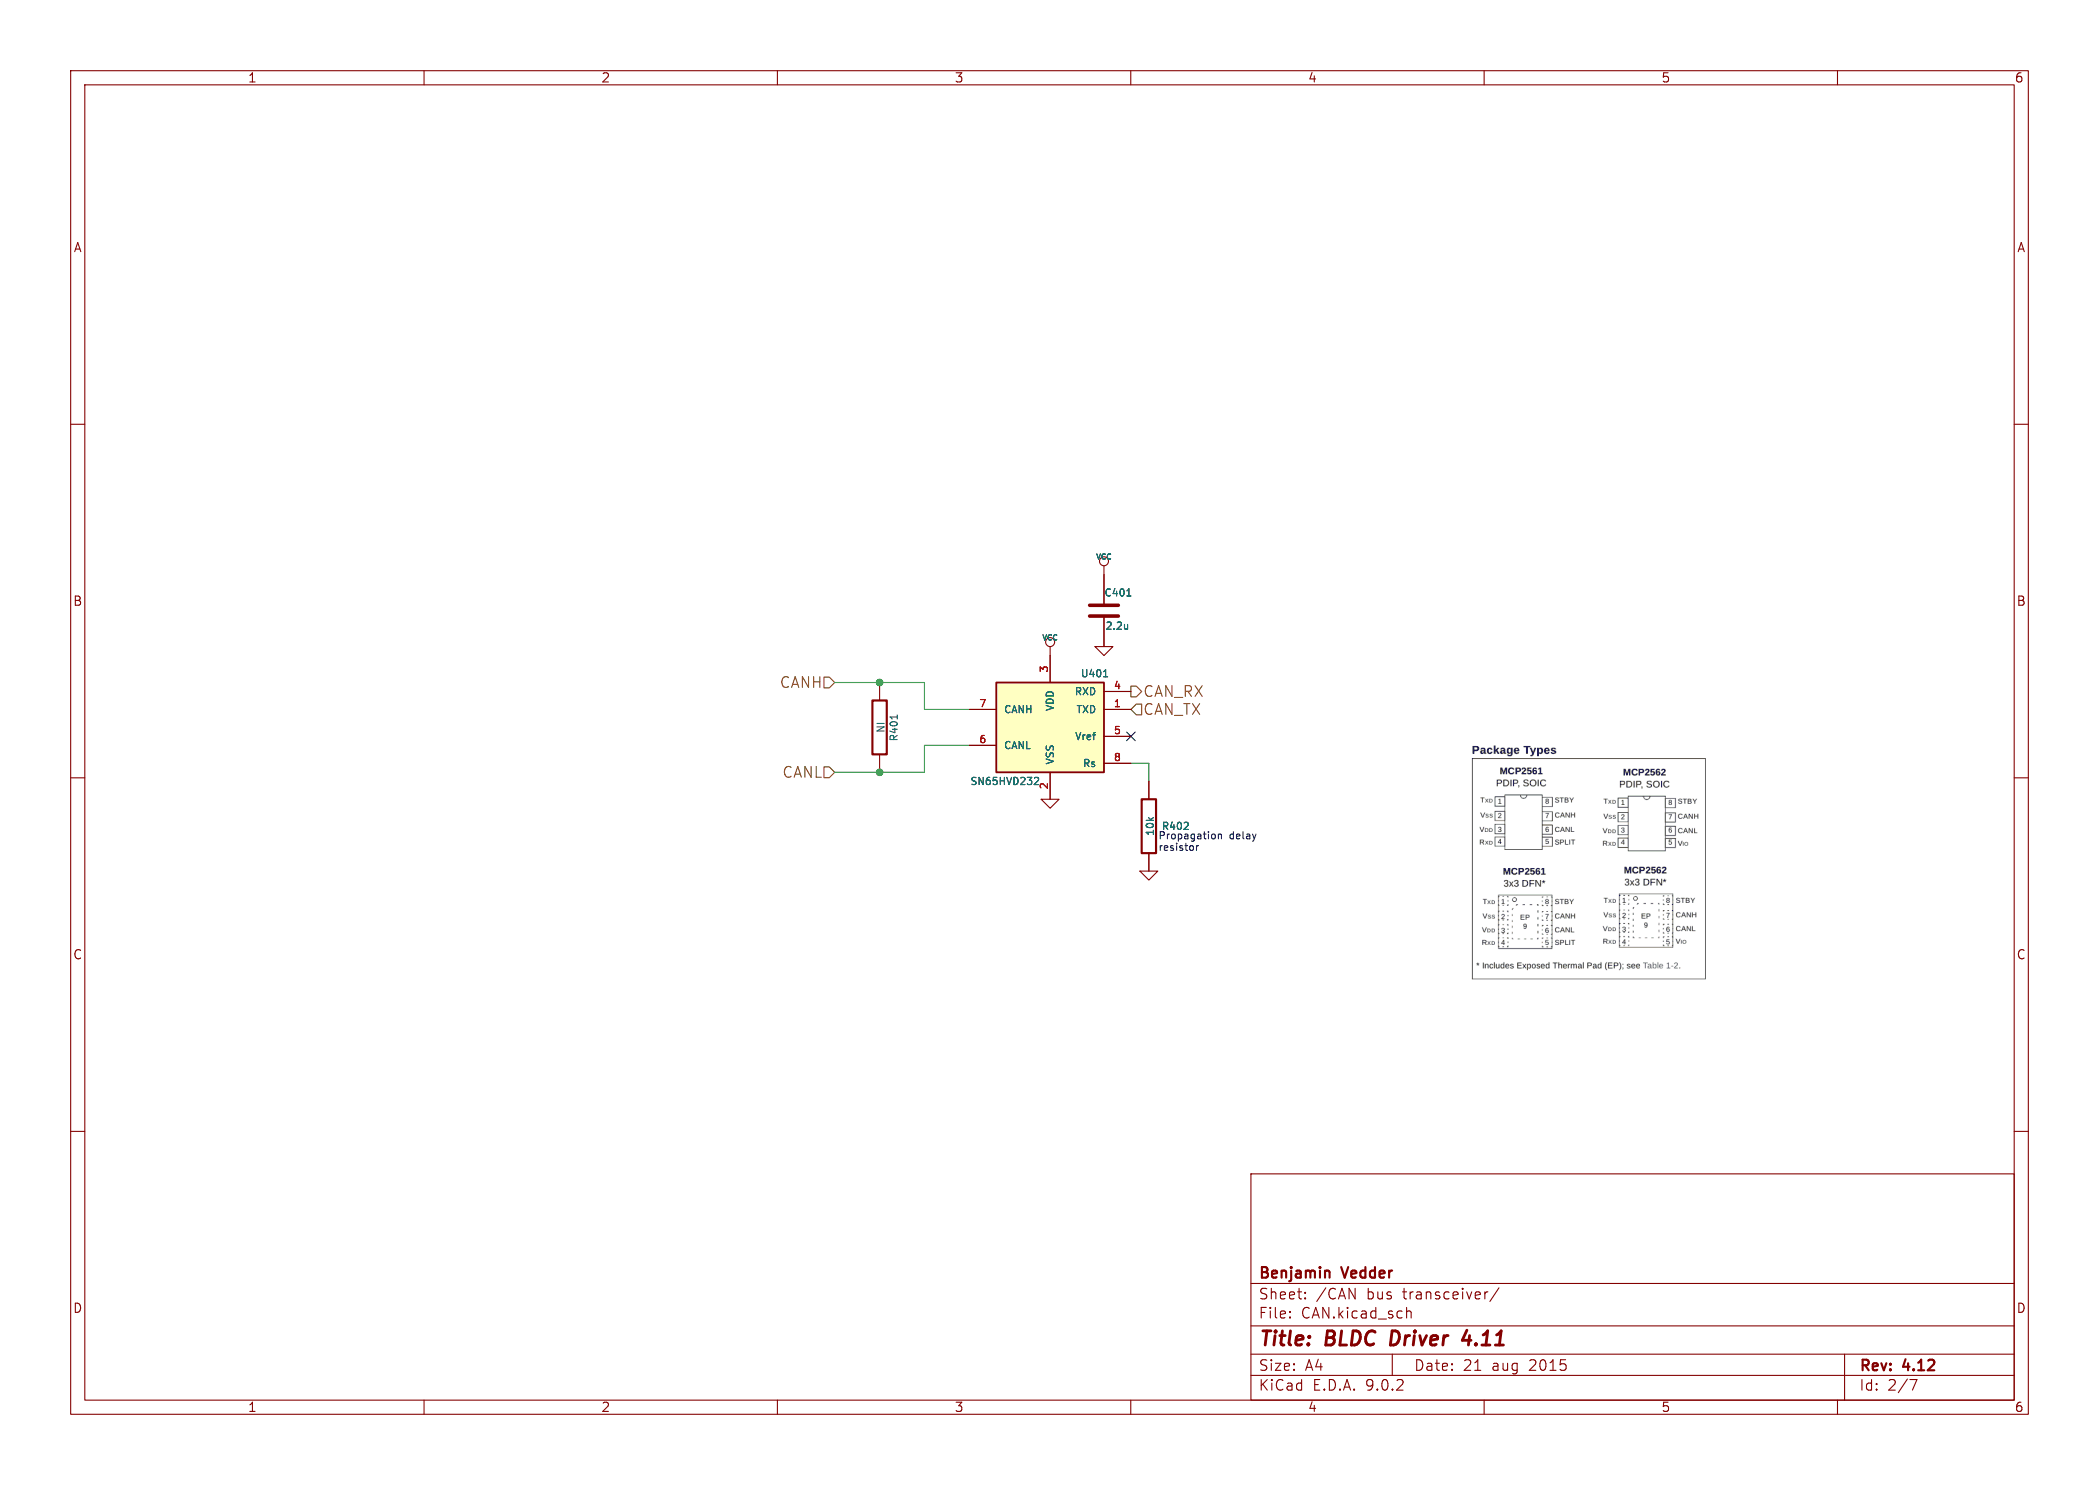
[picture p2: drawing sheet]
(kicad_sch
 (version 20250114)
 (generator "eeschema")
 (generator_version "9.0")
 (paper "A4")
 (title_block
  (title "BLDC Driver 4.11")
  (date "21 aug 2015")
  (rev "4.12")
  (company "Benjamin Vedder"))
 (lib_symbols
  (symbol "C-RESCUE-BLDC_4_2"
   (pin_numbers (hide yes))
   (pin_names
    (offset 0.254)) (exclude_from_sim no) (in_bom yes) (on_board yes)
   (property "Reference" "C" (at 0 2.54 0) (effects (font (size 1.016 1.016)) (justify left)))
   (property "Value" "C-RESCUE-BLDC_4" (at 0.1524 -2.159 0) (effects (font (size 1.016 1.016)) (justify left)))
   (property "Footprint" "" (at 0.9652 -3.81 0) (effects (font (size 0.762 0.762))))
   (property "Datasheet" "" (at 0 0 0) (effects (font (size 1.524 1.524))))
   (property "Description" "" (at 0 0 0) (effects (font (size 1.27 1.27)) (hide yes)))
   (property "Field5" "" (at 0 0 0) (effects (font (size 1.27 1.27)) (hide yes)))
   (symbol "C-RESCUE-BLDC_4_2_0_1"
    (polyline (pts (xy -2.032 0.762) (xy 2.032 0.762)) (stroke (width 0.508) (type solid)) (fill (type none)))
    (polyline (pts (xy -2.032 -0.762) (xy 2.032 -0.762)) (stroke (width 0.508) (type solid)) (fill (type none))))
   (symbol "C-RESCUE-BLDC_4_2_1_1"
    (pin passive line (at 0 5.08 270) (length 4.318) (name "~" (effects (font (size 1.016 1.016)))) (number "1" (effects (font (size 1.016 1.016)))))
    (pin passive line (at 0 -5.08 90) (length 4.318) (name "~" (effects (font (size 1.016 1.016)))) (number "2" (effects (font (size 1.016 1.016))))))
   (embedded_fonts no))
  (symbol "GND-RESCUE-BLDC_4_4"
   (power)
   (pin_names
    (offset 0)) (exclude_from_sim no) (in_bom yes) (on_board yes)
   (property "Reference" "#PWR" (at 0 0 0) (effects (font (size 0.762 0.762)) (hide yes)))
   (property "Value" "GND-RESCUE-BLDC_4" (at 0 -1.778 0) (effects (font (size 0.762 0.762)) (hide yes)))
   (property "Footprint" "" (at 0 0 0) (effects (font (size 1.524 1.524))))
   (property "Datasheet" "" (at 0 0 0) (effects (font (size 1.524 1.524))))
   (property "Description" "" (at 0 0 0) (effects (font (size 1.27 1.27)) (hide yes)))
   (property "Field5" "" (at 0 0 0) (effects (font (size 1.27 1.27)) (hide yes)))
   (symbol "GND-RESCUE-BLDC_4_4_0_1"
    (polyline (pts (xy -1.27 0) (xy 0 -1.27) (xy 1.27 0) (xy -1.27 0)) (stroke (width 0) (type solid)) (fill (type none))))
   (symbol "GND-RESCUE-BLDC_4_4_1_1"
    (pin power_in line (at 0 0 90) (length 0) (hide yes) (name "GND" (effects (font (size 0.762 0.762)))) (number "1" (effects (font (size 0.762 0.762))))))
   (embedded_fonts no))
  (symbol "GND-RESCUE-BLDC_4_5"
   (power)
   (pin_names
    (offset 0)) (exclude_from_sim no) (in_bom yes) (on_board yes)
   (property "Reference" "#PWR" (at 0 0 0) (effects (font (size 0.762 0.762)) (hide yes)))
   (property "Value" "GND-RESCUE-BLDC_4" (at 0 -1.778 0) (effects (font (size 0.762 0.762)) (hide yes)))
   (property "Footprint" "" (at 0 0 0) (effects (font (size 1.524 1.524))))
   (property "Datasheet" "" (at 0 0 0) (effects (font (size 1.524 1.524))))
   (property "Description" "" (at 0 0 0) (effects (font (size 1.27 1.27)) (hide yes)))
   (property "Field5" "" (at 0 0 0) (effects (font (size 1.27 1.27)) (hide yes)))
   (symbol "GND-RESCUE-BLDC_4_5_0_1"
    (polyline (pts (xy -1.27 0) (xy 0 -1.27) (xy 1.27 0) (xy -1.27 0)) (stroke (width 0) (type solid)) (fill (type none))))
   (symbol "GND-RESCUE-BLDC_4_5_1_1"
    (pin power_in line (at 0 0 90) (length 0) (hide yes) (name "GND" (effects (font (size 0.762 0.762)))) (number "1" (effects (font (size 0.762 0.762))))))
   (embedded_fonts no))
  (symbol "GND-RESCUE-BLDC_4_6"
   (power)
   (pin_names
    (offset 0)) (exclude_from_sim no) (in_bom yes) (on_board yes)
   (property "Reference" "#PWR" (at 0 0 0) (effects (font (size 0.762 0.762)) (hide yes)))
   (property "Value" "GND-RESCUE-BLDC_4" (at 0 -1.778 0) (effects (font (size 0.762 0.762)) (hide yes)))
   (property "Footprint" "" (at 0 0 0) (effects (font (size 1.524 1.524))))
   (property "Datasheet" "" (at 0 0 0) (effects (font (size 1.524 1.524))))
   (property "Description" "" (at 0 0 0) (effects (font (size 1.27 1.27)) (hide yes)))
   (property "Field5" "" (at 0 0 0) (effects (font (size 1.27 1.27)) (hide yes)))
   (symbol "GND-RESCUE-BLDC_4_6_0_1"
    (polyline (pts (xy -1.27 0) (xy 0 -1.27) (xy 1.27 0) (xy -1.27 0)) (stroke (width 0) (type solid)) (fill (type none))))
   (symbol "GND-RESCUE-BLDC_4_6_1_1"
    (pin power_in line (at 0 0 90) (length 0) (hide yes) (name "GND" (effects (font (size 0.762 0.762)))) (number "1" (effects (font (size 0.762 0.762))))))
   (embedded_fonts no))
  (symbol "MCP2551-I/SN-RESCUE-BLDC_4_2"
   (pin_names
    (offset 1.016)) (exclude_from_sim no) (in_bom yes) (on_board yes)
   (property "Reference" "IC" (at -6.35 7.62 0) (effects (font (size 1.016 1.016))))
   (property "Value" "MCP2551-I/SN-RESCUE-BLDC_4" (at 6.35 -7.62 0) (effects (font (size 1.016 1.016))))
   (property "Footprint" "SO8" (at 0 0 0) (effects (font (size 0.889 0.889)
    (italic yes))))
   (property "Datasheet" "" (at 0 0 0) (effects (font (size 1.524 1.524))))
   (property "Description" "" (at 0 0 0) (effects (font (size 1.27 1.27)) (hide yes)))
   (property "Field5" "" (at 0 0 0) (effects (font (size 1.27 1.27)) (hide yes)))
   (symbol "MCP2551-I/SN-RESCUE-BLDC_4_2_0_1"
    (rectangle (start -7.62 6.35) (end 7.62 -6.35) (stroke (width 0.254) (type solid)) (fill (type background))))
   (symbol "MCP2551-I/SN-RESCUE-BLDC_4_2_1_1"
    (pin output line (at -11.43 5.08 0) (length 3.81) (name "RXD" (effects (font (size 1.016 1.016)))) (number "4" (effects (font (size 1.016 1.016)))))
    (pin input line (at -11.43 2.54 0) (length 3.81) (name "TXD" (effects (font (size 1.016 1.016)))) (number "1" (effects (font (size 1.016 1.016)))))
    (pin input line (at -11.43 -1.27 0) (length 3.81) (name "Vref" (effects (font (size 1.016 1.016)))) (number "5" (effects (font (size 1.016 1.016)))))
    (pin input line (at -11.43 -5.08 0) (length 3.81) (name "Rs" (effects (font (size 1.016 1.016)))) (number "8" (effects (font (size 1.016 1.016)))))
    (pin power_in line (at 0 10.16 270) (length 3.81) (name "VDD" (effects (font (size 1.016 1.016)))) (number "3" (effects (font (size 1.016 1.016)))))
    (pin power_in line (at 0 -10.16 90) (length 3.81) (name "VSS" (effects (font (size 1.016 1.016)))) (number "2" (effects (font (size 1.016 1.016)))))
    (pin bidirectional line (at 11.43 2.54 180) (length 3.81) (name "CANH" (effects (font (size 1.016 1.016)))) (number "7" (effects (font (size 1.016 1.016)))))
    (pin bidirectional line (at 11.43 -2.54 180) (length 3.81) (name "CANL" (effects (font (size 1.016 1.016)))) (number "6" (effects (font (size 1.016 1.016))))))
   (embedded_fonts no))
  (symbol "R-RESCUE-BLDC_4_3"
   (pin_numbers (hide yes))
   (pin_names
    (offset 0)) (exclude_from_sim no) (in_bom yes) (on_board yes)
   (property "Reference" "R" (at 2.032 0 90) (effects (font (size 1.016 1.016))))
   (property "Value" "R-RESCUE-BLDC_4" (at 0.1778 0.0254 90) (effects (font (size 1.016 1.016))))
   (property "Footprint" "" (at -1.778 0 90) (effects (font (size 0.762 0.762))))
   (property "Datasheet" "" (at 0 0 0) (effects (font (size 0.762 0.762))))
   (property "Description" "" (at 0 0 0) (effects (font (size 1.27 1.27)) (hide yes)))
   (property "Field5" "" (at 0 0 0) (effects (font (size 1.27 1.27)) (hide yes)))
   (symbol "R-RESCUE-BLDC_4_3_0_1"
    (rectangle (start -1.016 3.81) (end 1.016 -3.81) (stroke (width 0.3048) (type solid)) (fill (type none))))
   (symbol "R-RESCUE-BLDC_4_3_1_1"
    (pin passive line (at 0 6.35 270) (length 2.54) (name "~" (effects (font (size 1.524 1.524)))) (number "1" (effects (font (size 1.524 1.524)))))
    (pin passive line (at 0 -6.35 90) (length 2.54) (name "~" (effects (font (size 1.524 1.524)))) (number "2" (effects (font (size 1.524 1.524))))))
   (embedded_fonts no))
  (symbol "R-RESCUE-BLDC_4_4"
   (pin_numbers (hide yes))
   (pin_names
    (offset 0)) (exclude_from_sim no) (in_bom yes) (on_board yes)
   (property "Reference" "R" (at 2.032 0 90) (effects (font (size 1.016 1.016))))
   (property "Value" "R-RESCUE-BLDC_4" (at 0.1778 0.0254 90) (effects (font (size 1.016 1.016))))
   (property "Footprint" "" (at -1.778 0 90) (effects (font (size 0.762 0.762))))
   (property "Datasheet" "" (at 0 0 0) (effects (font (size 0.762 0.762))))
   (property "Description" "" (at 0 0 0) (effects (font (size 1.27 1.27)) (hide yes)))
   (property "Field5" "" (at 0 0 0) (effects (font (size 1.27 1.27)) (hide yes)))
   (symbol "R-RESCUE-BLDC_4_4_0_1"
    (rectangle (start -1.016 3.81) (end 1.016 -3.81) (stroke (width 0.3048) (type solid)) (fill (type none))))
   (symbol "R-RESCUE-BLDC_4_4_1_1"
    (pin passive line (at 0 6.35 270) (length 2.54) (name "~" (effects (font (size 1.524 1.524)))) (number "1" (effects (font (size 1.524 1.524)))))
    (pin passive line (at 0 -6.35 90) (length 2.54) (name "~" (effects (font (size 1.524 1.524)))) (number "2" (effects (font (size 1.524 1.524))))))
   (embedded_fonts no))
  (symbol "VCC_3"
   (power)
   (pin_names
    (offset 0)) (exclude_from_sim no) (in_bom yes) (on_board yes)
   (property "Reference" "#PWR" (at 0 -3.81 0) (effects (font (size 1.27 1.27)) (hide yes)))
   (property "Value" "VCC" (at 0 3.81 0) (effects (font (size 1.27 1.27))))
   (property "Footprint" "" (at 0 0 0) (effects (font (size 1.524 1.524))))
   (property "Datasheet" "" (at 0 0 0) (effects (font (size 1.524 1.524))))
   (property "Description" "" (at 0 0 0) (effects (font (size 1.27 1.27)) (hide yes)))
   (property "Field5" "" (at 0 0 0) (effects (font (size 1.27 1.27)) (hide yes)))
   (symbol "VCC_3_0_1"
    (circle (center 0 1.905) (radius 0.635) (stroke (width 0) (type solid)) (fill (type none)))
    (polyline (pts (xy 0 0) (xy 0 1.27)) (stroke (width 0) (type solid)) (fill (type none))))
   (symbol "VCC_3_1_1"
    (pin power_in line (at 0 0 90) (length 0) (hide yes) (name "VCC" (effects (font (size 1.27 1.27)))) (number "1" (effects (font (size 1.27 1.27))))))
   (embedded_fonts no))
  (symbol "VCC_4"
   (power)
   (pin_names
    (offset 0)) (exclude_from_sim no) (in_bom yes) (on_board yes)
   (property "Reference" "#PWR" (at 0 -3.81 0) (effects (font (size 1.27 1.27)) (hide yes)))
   (property "Value" "VCC" (at 0 3.81 0) (effects (font (size 1.27 1.27))))
   (property "Footprint" "" (at 0 0 0) (effects (font (size 1.524 1.524))))
   (property "Datasheet" "" (at 0 0 0) (effects (font (size 1.524 1.524))))
   (property "Description" "" (at 0 0 0) (effects (font (size 1.27 1.27)) (hide yes)))
   (property "Field5" "" (at 0 0 0) (effects (font (size 1.27 1.27)) (hide yes)))
   (symbol "VCC_4_0_1"
    (circle (center 0 1.905) (radius 0.635) (stroke (width 0) (type solid)) (fill (type none)))
    (polyline (pts (xy 0 0) (xy 0 1.27)) (stroke (width 0) (type solid)) (fill (type none))))
   (symbol "VCC_4_1_1"
    (pin power_in line (at 0 0 90) (length 0) (hide yes) (name "VCC" (effects (font (size 1.27 1.27)))) (number "1" (effects (font (size 1.27 1.27))))))
   (embedded_fonts no)))
 (text "Propagation delay\nresistor"
  (exclude_from_sim no)
  (at 163.83 120.65 0)
  (effects (font (size 1.016 1.016)) (justify left bottom)))
 (junction
  (at 124.46 96.52)
  (diameter 0)
  (color 0 0 0 0))
 (junction
  (at 124.46 109.22)
  (diameter 0)
  (color 0 0 0 0))
 (no_connect
  (at 160.02 104.14))
 (wire
  (pts (xy 130.81 96.52) (xy 124.46 96.52))
  (stroke (width 0) (type default)))
 (wire
  (pts (xy 130.81 109.22) (xy 130.81 105.41))
  (stroke (width 0) (type default)))
 (wire
  (pts (xy 118.11 109.22) (xy 124.46 109.22))
  (stroke (width 0) (type default)))
 (wire
  (pts (xy 124.46 96.52) (xy 118.11 96.52))
  (stroke (width 0) (type default)))
 (wire
  (pts (xy 162.56 110.49) (xy 162.56 107.95))
  (stroke (width 0) (type default)))
 (wire
  (pts (xy 162.56 107.95) (xy 160.02 107.95))
  (stroke (width 0) (type default)))
 (wire
  (pts (xy 124.46 109.22) (xy 130.81 109.22))
  (stroke (width 0) (type default)))
 (wire
  (pts (xy 130.81 105.41) (xy 137.16 105.41))
  (stroke (width 0) (type default)))
 (wire
  (pts (xy 137.16 100.33) (xy 130.81 100.33))
  (stroke (width 0) (type default)))
 (wire
  (pts (xy 130.81 100.33) (xy 130.81 96.52))
  (stroke (width 0) (type default)))
 (image
  (at 224.79 121.92)
  (data))
 (hierarchical_label "CAN_RX"
  (shape output)
  (at 160.02 97.79 0)
  (effects (font (size 1.524 1.524)) (justify left)))
 (hierarchical_label "CANH"
  (shape input)
  (at 118.11 96.52 180)
  (effects (font (size 1.524 1.524)) (justify right)))
 (hierarchical_label "CAN_TX"
  (shape input)
  (at 160.02 100.33 0)
  (effects (font (size 1.524 1.524)) (justify left)))
 (hierarchical_label "CANL"
  (shape input)
  (at 118.11 109.22 180)
  (effects (font (size 1.524 1.524)) (justify right)))
 (symbol
  (lib_name "MCP2551-I/SN-RESCUE-BLDC_4_2")
  (lib_id "vesc4-legacy:MCP2551-I/SN-RESCUE-BLDC_4_2")
  (at 148.59 102.87 0)
  (mirror y)
  (unit 1)
  (exclude_from_sim no)
  (in_bom yes)
  (on_board yes)
  (dnp no)
  (property "Reference" "U401" (at 154.94 95.25 0) (effects (font (size 1.016 1.016))))
  (property "Value" "SN65HVD232" (at 142.24 110.49 0) (effects (font (size 1.016 1.016))))
  (property "Footprint" "CRF1:SOIC-8-W" (at 148.59 102.87 0) (effects (font (size 0.889 0.889)
    (italic yes)) (hide yes)))
  (property "Datasheet" "" (at 148.59 102.87 0) (effects (font (size 1.524 1.524))))
  (property "Description" "" (at 148.59 102.87 0) (effects (font (size 1.27 1.27))))
  (property "LCSC" "C46596301" (at 148.59 102.87 0) (effects (font (size 1.27 1.27)) (hide yes)))
  (property "mfg#" "" (at 148.59 102.87 0) (effects (font (size 1.27 1.27)) (hide yes)))
  (pin "3")
  (pin "5")
  (pin "2")
  (pin "8")
  (pin "4")
  (pin "1")
  (pin "7")
  (pin "6"))
 (symbol
  (lib_name "GND-RESCUE-BLDC_4_6")
  (lib_id "vesc4-legacy:GND-RESCUE-BLDC_4_6")
  (at 148.59 113.03 0)
  (unit 1)
  (exclude_from_sim no)
  (in_bom yes)
  (on_board yes)
  (dnp no)
  (property "Reference" "#PWR025" (at 148.59 113.03 0) (effects (font (size 0.762 0.762)) (hide yes)))
  (property "Value" "GND" (at 148.59 114.808 0) (effects (font (size 0.762 0.762)) (hide yes)))
  (property "Footprint" "" (at 148.59 113.03 0) (effects (font (size 1.524 1.524))))
  (property "Datasheet" "" (at 148.59 113.03 0) (effects (font (size 1.524 1.524))))
  (property "Description" "" (at 148.59 113.03 0) (effects (font (size 1.27 1.27))))
  (pin "1"))
 (symbol
  (lib_name "VCC_3")
  (lib_id "vesc4-legacy:VCC_3")
  (at 148.59 92.71 0)
  (unit 1)
  (exclude_from_sim no)
  (in_bom yes)
  (on_board yes)
  (dnp no)
  (property "Reference" "#PWR026" (at 148.59 90.17 0) (effects (font (size 0.762 0.762)) (hide yes)))
  (property "Value" "VCC" (at 148.59 90.17 0) (effects (font (size 0.762 0.762))))
  (property "Footprint" "" (at 148.59 92.71 0) (effects (font (size 1.524 1.524)) (hide yes)))
  (property "Datasheet" "" (at 148.59 92.71 0) (effects (font (size 1.524 1.524)) (hide yes)))
  (property "Description" "" (at 148.59 92.71 0) (effects (font (size 1.27 1.27))))
  (pin "1"))
 (symbol
  (lib_name "C-RESCUE-BLDC_4_2")
  (lib_id "vesc4-legacy:C-RESCUE-BLDC_4_2")
  (at 156.21 86.36 0)
  (unit 1)
  (exclude_from_sim no)
  (in_bom yes)
  (on_board yes)
  (dnp no)
  (property "Reference" "C401" (at 156.21 83.82 0) (effects (font (size 1.016 1.016)) (justify left)))
  (property "Value" "2.2u" (at 156.3624 88.519 0) (effects (font (size 1.016 1.016)) (justify left)))
  (property "Footprint" "easypretty:C0603" (at 157.1752 90.17 0) (effects (font (size 0.762 0.762)) (hide yes)))
  (property "Datasheet" "" (at 156.21 86.36 0) (effects (font (size 1.524 1.524))))
  (property "Description" "" (at 156.21 86.36 0) (effects (font (size 1.27 1.27))))
  (property "LCSC" "C23630" (at 156.21 86.36 0) (effects (font (size 1.27 1.27)) (hide yes)))
  (property "LCSC Part" "C1631" (at 156.21 86.36 0) (effects (font (size 1.27 1.27)) (hide yes)))
  (property "mfg#" "" (at 156.21 86.36 0) (effects (font (size 1.27 1.27)) (hide yes)))
  (pin "2")
  (pin "1"))
 (symbol
  (lib_name "VCC_4")
  (lib_id "vesc4-legacy:VCC_4")
  (at 156.21 81.28 0)
  (unit 1)
  (exclude_from_sim no)
  (in_bom yes)
  (on_board yes)
  (dnp no)
  (property "Reference" "#PWR027" (at 156.21 78.74 0) (effects (font (size 0.762 0.762)) (hide yes)))
  (property "Value" "VCC" (at 156.21 78.74 0) (effects (font (size 0.762 0.762))))
  (property "Footprint" "" (at 156.21 81.28 0) (effects (font (size 1.524 1.524)) (hide yes)))
  (property "Datasheet" "" (at 156.21 81.28 0) (effects (font (size 1.524 1.524)) (hide yes)))
  (property "Description" "" (at 156.21 81.28 0) (effects (font (size 1.27 1.27))))
  (pin "1"))
 (symbol
  (lib_name "GND-RESCUE-BLDC_4_5")
  (lib_id "vesc4-legacy:GND-RESCUE-BLDC_4_5")
  (at 156.21 91.44 0)
  (unit 1)
  (exclude_from_sim no)
  (in_bom yes)
  (on_board yes)
  (dnp no)
  (property "Reference" "#PWR028" (at 156.21 91.44 0) (effects (font (size 0.762 0.762)) (hide yes)))
  (property "Value" "GND" (at 156.21 93.218 0) (effects (font (size 0.762 0.762)) (hide yes)))
  (property "Footprint" "" (at 156.21 91.44 0) (effects (font (size 1.524 1.524))))
  (property "Datasheet" "" (at 156.21 91.44 0) (effects (font (size 1.524 1.524))))
  (property "Description" "" (at 156.21 91.44 0) (effects (font (size 1.27 1.27))))
  (pin "1"))
 (symbol
  (lib_name "R-RESCUE-BLDC_4_3")
  (lib_id "vesc4-legacy:R-RESCUE-BLDC_4_3")
  (at 124.46 102.87 0)
  (unit 1)
  (exclude_from_sim no)
  (in_bom yes)
  (on_board yes)
  (dnp no)
  (property "Reference" "R401" (at 126.492 102.87 90) (effects (font (size 1.016 1.016))))
  (property "Value" "NI" (at 124.6378 102.8446 90) (effects (font (size 1.016 1.016))))
  (property "Footprint" "easypretty:R0603" (at 122.682 102.87 90) (effects (font (size 0.762 0.762)) (hide yes)))
  (property "Datasheet" "" (at 124.46 102.87 0) (effects (font (size 0.762 0.762))))
  (property "Description" "" (at 124.46 102.87 0) (effects (font (size 1.27 1.27))))
  (property "JLC_3DModel" "6bd5cd867e9542ebae21caaf5d2d4c4d" (at 124.46 102.87 0) (effects (font (size 1.27 1.27)) (hide yes)))
  (property "JLC_3D_Size" "0.81 1.62" (at 124.46 102.87 0) (effects (font (size 1.27 1.27)) (hide yes)))
  (property "LCSC Part" "C23164" (at 124.46 102.87 0) (effects (font (size 1.27 1.27)) (hide yes)))
  (property "mfg#" "" (at 124.46 102.87 90) (effects (font (size 1.27 1.27)) (hide yes)))
  (pin "1")
  (pin "2"))
 (symbol
  (lib_name "R-RESCUE-BLDC_4_4")
  (lib_id "vesc4-legacy:R-RESCUE-BLDC_4_4")
  (at 162.56 116.84 0)
  (unit 1)
  (exclude_from_sim no)
  (in_bom yes)
  (on_board yes)
  (dnp no)
  (property "Reference" "R402" (at 166.37 116.84 0) (effects (font (size 1.016 1.016))))
  (property "Value" "10k" (at 162.7378 116.8146 90) (effects (font (size 1.016 1.016))))
  (property "Footprint" "easypretty:R0603" (at 160.782 116.84 90) (effects (font (size 0.762 0.762)) (hide yes)))
  (property "Datasheet" "" (at 162.56 116.84 0) (effects (font (size 0.762 0.762))))
  (property "Description" "" (at 162.56 116.84 0) (effects (font (size 1.27 1.27))))
  (property "LCSC" "C25804" (at 162.56 116.84 0) (effects (font (size 1.27 1.27)) (hide yes)))
  (property "LCSC Part" "C23164" (at 162.56 116.84 0) (effects (font (size 1.27 1.27)) (hide yes)))
  (property "mfg#" "" (at 162.56 116.84 0) (effects (font (size 1.27 1.27)) (hide yes)))
  (pin "2")
  (pin "1"))
 (symbol
  (lib_name "GND-RESCUE-BLDC_4_4")
  (lib_id "vesc4-legacy:GND-RESCUE-BLDC_4_4")
  (at 162.56 123.19 0)
  (unit 1)
  (exclude_from_sim no)
  (in_bom yes)
  (on_board yes)
  (dnp no)
  (property "Reference" "#PWR029" (at 162.56 123.19 0) (effects (font (size 0.762 0.762)) (hide yes)))
  (property "Value" "GND" (at 162.56 124.968 0) (effects (font (size 0.762 0.762)) (hide yes)))
  (property "Footprint" "" (at 162.56 123.19 0) (effects (font (size 1.524 1.524))))
  (property "Datasheet" "" (at 162.56 123.19 0) (effects (font (size 1.524 1.524))))
  (property "Description" "" (at 162.56 123.19 0) (effects (font (size 1.27 1.27))))
  (pin "1")))
